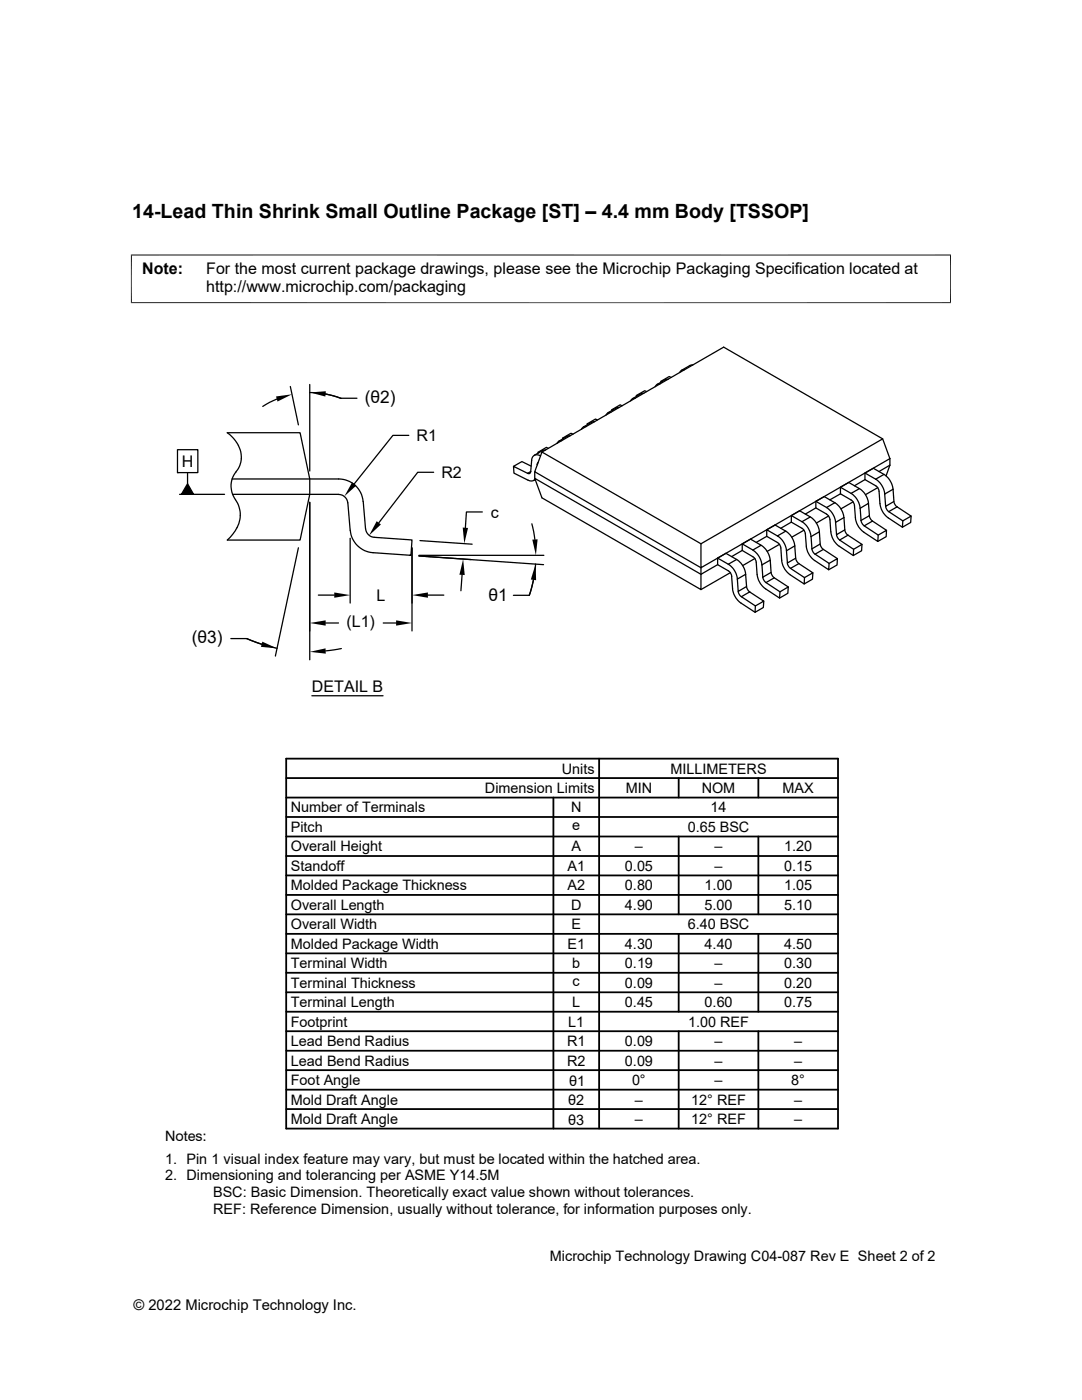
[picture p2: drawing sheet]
<svg xmlns="http://www.w3.org/2000/svg" width="216mm" height="279mm" viewBox="0 0 216 279" stroke-linecap="round" stroke-linejoin="round" font-family="sans-serif">
<g fill="none" stroke="#000" stroke-width=".25">
<path d="M55.2 79.7l-2.8 1.4M57.9 77.1l1.6 7.7M61.8 78.3a17.5 17.5 0 0 1 6.3 1.2l-3.1-.9M61.8 76.7v17.3M68.1 79.5h3.1M126.8 79.5l-.6 .1-.4 .4M127.1 79l-.1-.1v.2M128.5 78.5l-.6 .1-1.7 1M129 78.1l-.3-.1-1.7 .9M131.7 76.6l-.6 .1-.4 .5M132.1 76.2l-.2-.1v.2M132.8 75.8l-1.7 .9"/>
<path d="M133.3 75.7l-.5 .1M133.9 75.3l-.4-.2-1.6 1M136.6 73.8l-.6 .1-.4 .4M138.3 72.8l-.6 .1-1.7 1M35.4 89.7h4.1v4.6h-4.1zM35.4 94.3h.1M35.8 98.7h9M37.4 96.5l1.2 2.2h-2.4zM37.4 94.3v2.2M46.3 95.6h21.3a4.9 4.9 0 0 1 4.9 4.5M46.4 98.7h21.2a1.85 1.85 0 0 1 1.8 1.7M47.6 88.9a4.6 4.6 0 0 1-.5 5.2"/>
<path d="M47.6 88.9l-1-1.4-1.2-1.1h14.5l1.9 9.2v3.1l-1.9 9.1h-14.5a6.2 6.2 0 0 0 2.3-6.6l-.3-.8a5 5 0 0 1-.5-6l.2-.3M81.6 86.9h-3.2l-7.7 9.7M86.5 94.3h-3.1l-7.8 10.1M105.9 94.1l-.6 .4-2.8-1.4 .1 1.3 2.7 1.4a1.09 1.09 0 0 0 1.5-.1M105.9 94.1a.41 .41 0 0 1-.2 .4 .41 .41 0 0 1-.4 0M106 93l-1.9-.9-1.6 1M106.7 94.1v1.4l33.2 19.1 3.3-1.9M106.7 95.5l1.4 3.9 31.8 18.3v-4.4l-33.2-19.2 1.4-3.9 31.8 18.3M106.8 95.7l-.3 .2M107.2 92.6v.2M107.3 92.6h-.1M107.4 92.3l-.2 .3"/>
<path d="M107.5 90.3h-.1v.1M107.9 91a1.08 1.08 0 0 0-1.2-.2 1.08 1.08 0 0 0-.6 1.1l-.2 2.2M108.1 90.2l36.3-20.9 31.7 18.3 1.5 3.9M108.9 89.8l-.6 .1-1.7 1M109.4 89.5l-.4-.2-1.6 1M112.1 87.9l-.6 .2-.4 .4M112.5 87.5l-.2-.1v.2M113.7 87l-.5 .1-1.7 1M114.3 86.7l-.4-.2-1.6 .9M117 85.1l-.6 .1-.4 .5M117.3 84.7l-.1-.1v.2M118.7 84.2l-.6 .1-1.7 .9"/>
<path d="M119.2 83.8l-.4-.2-1.6 1M121.9 82.3l-.6 .1-.4 .4M122.3 81.9l-.2-.1v.1M123.5 81.3l-.5 .1-1.7 1M124.1 81l-.4-.2-1.6 1M167.7 97.2l2.1 1.3 1.7-1-2.1-1.2-1.7 .9v1.4M167.7 98.6l2.1 1.2a1.44 1.44 0 0 1 .7 1.1l.2 2.4a4 4 0 0 0 1.7 2.9l2.8 1.9v-1.3l-2.8-1.9 1.7-.9 2.8 1.8M167.7 98.6l-2.1 1.2M169.8 98.5a3.9 3.9 0 0 1 1.8 2.9M171.5 97.5a3.9 3.9 0 0 1 1.8 3M172.6 94.4v1.3l2.1 1.2a1.44 1.44 0 0 1 .7 1.1l.2 2.5a4 4 0 0 0 1.7 2.9l2.8 1.8M172.6 95.7l-2.1 1.2"/>
<path d="M174.7 95.6a3.9 3.9 0 0 1 1.8 3M175.1 97.3l-2.4 1.4M176.1 87.6l-36.2 20.9v4.8l37.7-21.8M176.4 94.7a3.9 3.9 0 0 1 1.8 2.9M176.4 94.7l-1.7 .9M176.4 94.7l-2.1-1.2-1.7 .9 2.1 1.2M177.6 91.5v1.3M177.6 92.8l-.8 2.2M177.6 92.8l-2.2 1.3M178.2 97.6l.2 2.5-1.7 .9-.2-2.4M178.2 97.6l-1.7 1M59.5 109.3l-4.6 21.6"/>
<path d="M61.8 100.2v31.5M63.5 118.8h3.2M69.4 100.3l.5 5.5a4.9 4.9 0 0 0 4.5 4.5l7.6 .5 .2-3-7.5-.6a1.87 1.87 0 0 1-1.7-1.6M69.9 107.4v13M72.5 100.1l.4 5.5M81.7 110.8h.3M82.2 109.3v16.6M83.6 110.8h24.9M83.8 107.9l10.4 .7M85.4 118.8h3.2M92.2 114.7l-.2 3.2M94 111.7l-10.4-.7 24.9 1.7"/>
<path d="M96.2 102.2h-3.1l-.2 3.1M102.4 118.8h3.2M106.1 104.5l.6 3.2M106.9 112.6a24.6 24.6 0 0 1-1.3 6.2l.8-3.1M143.2 111.4v1.3l2.1 1.2a1.44 1.44 0 0 1 .7 1.1M145.3 112.6a3.9 3.9 0 0 1 1.8 3M145.7 114.3l-5.8 3.4M146 115l.2 2.5a4 4 0 0 0 1.6 2.9l2.9 1.8M147 111.7l-2.2-1.3-1.6 1 2.1 1.2M147 111.7a3.9 3.9 0 0 1 1.8 2.9M147 111.7l-1.7 .9M147.3 118l.3 .8 .3 .3"/>
<path d="M148.1 108.5l2.1 1.3 1.7-1-2.1-1.2-1.7 .9v1.4M148.1 109.9l2.1 1.2a1.44 1.44 0 0 1 .7 1.1l.2 2.4M148.1 109.9l-2.1 1.2M148.8 114.6l.2 2.5-1.7 .9-.2-2.4M148.8 114.6l-1.7 1M149 117.1l.3 .7 .3 .3M149.6 118.1l2.8 1.9-1.7 .9-2.8-1.8M149.6 118.1l-1.7 1M150.2 109.8a3.9 3.9 0 0 1 1.8 3M150.6 111.5l-2.4 1.4M151.1 114.6a4 4 0 0 0 1.7 2.9l2.8 1.9v-1.3l-2.8-1.8 1.7-1 2.8 1.8M151.9 108.8a3.9 3.9 0 0 1 1.8 3"/>
<path d="M152 112.7l1.7-.9 .2 2.4-1.7 1zM152.2 115.2l.3 .7 .3 .3M152.4 120l-.1 1.2-1.6 1v-1.3M153 105.7v1.3l2.1 1.3a1.44 1.44 0 0 1 .7 1.1l.2 2.4M153 107l-2.1 1.2M153.9 114.2l.3 .8 .3 .3M155.1 107a3.9 3.9 0 0 1 1.8 2.9M155.5 108.6l-2.4 1.4M155.6 118.1l1.7-1-.1 1.3-1.6 1M156 111.8a4 4 0 0 0 1.6 2.9l2.9 1.8M156.8 106a3.9 3.9 0 0 1 1.8 3M156.8 106l-1.7 1"/>
<path d="M156.8 106l-2.1-1.2-1.7 .9 2.1 1.3M157.1 112.4l.3 .7 .3 .3M157.7 113.4l1.7-.9 2.8 1.8-1.7 1zM157.9 102.9l2.1 1.2 1.7-.9-2.1-1.3-1.7 1v1.3M157.9 104.2l2.1 1.2a1.44 1.44 0 0 1 .7 1.1l.2 2.5a4 4 0 0 0 1.7 2.9l2.8 1.8v-1.3l-2.8-1.8M157.9 104.2l-2.1 1.2M158.6 108.9l.2 2.5-1.7 1-.2-2.5M158.6 108.9l-1.7 1M158.8 111.4l.3 .7 .3 .4M160 104.1a3.9 3.9 0 0 1 1.8 3M160.4 105.8l-2.4 1.4M161.7 103.2a3.9 3.9 0 0 1 1.8 2.9"/>
<path d="M161.8 107.1l1.7-1 .2 2.5-1.7 .9M161.8 107.1l.2 2.4M162 109.5l.3 .8 .3 .3M162.2 114.3l-.1 1.3-1.6 .9v-1.2M162.6 110.6l1.7-1 2.8 1.9M162.8 100.1l1.7-1 2.1 1.2-1.7 1zM162.8 100.1v1.3l2.1 1.2a1.44 1.44 0 0 1 .7 1.1l.2 2.5M162.8 101.4l-2.1 1.2M163.7 108.6l.3 .7 .3 .3M164.9 101.3a3.9 3.9 0 0 1 1.8 3M165.3 103l-2.4 1.4M165.4 112.4l1.7-.9-.1 1.3-1.6 .9"/>
<path d="M165.8 106.2a4 4 0 0 0 1.7 2.8l2.8 1.9M166.6 100.3a3.9 3.9 0 0 1 1.8 3M166.7 104.2l1.7-.9 .2 2.4-1.7 1zM166.9 106.7l.3 .7 .4 .4M167.5 107.8l1.7-1 2.8 1.8-1.7 1zM168.6 105.7l.3 .8 .3 .3M170.2 100.2l-2.4 1.4M171.6 101.4l1.7-.9 .2 2.4-1.7 1zM171.8 103.9l.3 .7 .3 .3M172 108.6l-.1 1.3-1.6 1v-1.3M173.5 102.9l.3 .8 .3 .3M175.2 106.8l1.7-1-.1 1.3-1.6 1"/>
<path d="M176.7 101l.3 .8 .4 .3M178.4 100.1l.3 .7 .3 .4M179 101.2l2.8 1.8-1.7 .9-2.8-1.8M179 101.2l-1.7 .9M181.8 103l-.1 1.3-1.6 .9v-1.3M46.1 127.4h3.1M49.2 127.4l3 1.2 3.1 .8M49.2 127.4l3 1.2M62.2 138.9h14.2M65 124.3h2.5M68.1 129.4l-3.1 .5M76.5 124.3h2.5"/>
</g>
<path d="M26.1 50.9h163.7M26.2 50.8v9.7M189.7 50.8v9.7M26.1 60.4h163.7" fill="none" stroke="#000" stroke-width=".2"/>
<g fill="#000">
<path d="M55.1 79.1l3.2-.4-2.9 1.4zM61.8 78.3l3.2-.2-.1 1zM37.4 96.5l1.2 2.2h-2.4zM70.3 96.2l.8 .7-2.4 2.2zM66.7 118.2l3.2 .6-3.2 .5zM75.2 104l.8 .7-2.4 2.2zM82.2 118.8l3.2-.6v1.1zM92.4 111.6l.3 3.2-1-.1zM92.3 105.3l1.1 .1-.8 3.1zM106.9 112.6l.1 3.2-1.1-.1zM106.2 107.7l1.1-.1-.4 3.2zM52.3 128.1l3 1.3-3.2-.3z"/>
<path d="M61.8 124.3l3.2-.5v1.1zM61.8 130.1l3.2-.7v1.1zM79 123.8l3.2 .5-3.2 .6z"/>
</g>
<g fill="none" stroke="#000" stroke-width=".36">
<path d="M57.1 159.2h110.1M57.1 155.3h110.1M57.1 151.4h110.1v73.8h-110.1zM110.4 159.2v66M119.5 151.4v73.8M135.4 155.3v3.9M151.3 155.3v3.9M57.1 170.8h110.1M57.1 166.9h110.1M57.1 163h110.1M57.1 178.6h110.1M57.1 174.7h110.1"/>
<path d="M135.4 166.9v15.6M151.3 166.9v15.6M57.1 194.1h110.1M57.1 186.4h110.1M57.1 182.5h110.1M57.1 190.3h110.1M57.1 198h110.1M135.4 186.4v15.5M151.3 186.4v15.5M57.1 201.9h110.1M57.1 213.6h110.1M57.1 205.8h110.1"/>
<path d="M57.1 217.5h110.1M57.1 209.7h110.1M135.4 205.8v19.4M151.3 205.8v19.4M57.1 221.3h110.1"/>
</g>
<text font-size="3.9" x="26.4" y="43.5">14-Lead Thin Shrink Small Outline Package [ST] – 4.4 mm Body [TSSOP]</text>
<g font-size="3.5">
<text x="72.8" y="80.4">(θ2)</text>
<text x="97.5" y="120">θ1</text>
<text x="38.2" y="128.3">(θ3)</text>
</g>
<g font-size="3.2">
<text x="28.4" y="54.7">Note:</text>
<text x="41.1" y="58.3">http://www.microchip.com/packaging</text>
<text x="41.1" y="54.7">For the most current package drawings, please see the Microchip Packaging Specification located at</text>
<text x="83.1" y="88">R1</text>
<text x="36.3" y="93.2">H</text>
<text x="88.1" y="95.4">R2</text>
<text x="97.9" y="103.3">c</text>
<text x="75.1" y="119.9">L</text>
<text x="69.1" y="125.1">(L1)</text>
<text x="62.2" y="138.2">DETAIL B</text>
</g>
<g font-size="2.9">
<text x="112.1" y="154.4">Units</text>
<text x="133.8" y="154.4">MILLIMETERS</text>
<text x="96.8" y="158.3">Dimension Limits</text>
<text x="124.9" y="158.3">MIN</text>
<text x="140" y="158.3">NOM</text>
<text x="156.1" y="158.3">MAX</text>
<text x="58" y="162.1">Number of Terminals</text>
<text x="58" y="166">Pitch</text>
<text x="113.9" y="162.1">N</text>
<text x="114.2" y="165.7">e</text>
<text x="137.2" y="166">0.65 BSC</text>
<text x="141.8" y="162.1">14</text>
<text x="58" y="169.9">Overall Height</text>
<text x="58" y="173.8">Standoff</text>
<text x="113.2" y="173.8">A1</text>
<text x="114" y="169.9">A</text>
<text x="124.7" y="173.8">0.05</text>
<text x="126.7" y="169.9">–</text>
<text x="142.6" y="169.9">–</text>
<text x="142.6" y="173.8">–</text>
<text x="156.5" y="169.9">1.20</text>
<text x="156.5" y="173.8">0.15</text>
<text x="58" y="177.7">Molded Package Thickness</text>
<text x="113.2" y="177.7">A2</text>
<text x="124.7" y="177.7">0.80</text>
<text x="140.6" y="177.7">1.00</text>
<text x="156.5" y="177.7">1.05</text>
<text x="58" y="181.6">Overall Length</text>
<text x="58" y="185.5">Overall Width</text>
<text x="113.9" y="181.6">D</text>
<text x="114" y="185.5">E</text>
<text x="124.7" y="181.6">4.90</text>
<text x="137.2" y="185.5">6.40 BSC</text>
<text x="140.6" y="181.6">5.00</text>
<text x="156.5" y="181.6">5.10</text>
<text x="58" y="189.3">Molded Package Width</text>
<text x="113.2" y="189.4">E1</text>
<text x="124.7" y="189.3">4.30</text>
<text x="140.6" y="189.3">4.40</text>
<text x="156.5" y="189.3">4.50</text>
<text x="58" y="193.2">Terminal Width</text>
<text x="58" y="197.1">Terminal Thickness</text>
<text x="114.2" y="193.2">b</text>
<text x="114.3" y="196.8">c</text>
<text x="124.7" y="193.2">0.19</text>
<text x="124.7" y="197.1">0.09</text>
<text x="142.6" y="197.1">–</text>
<text x="142.6" y="193.2">–</text>
<text x="156.5" y="197.1">0.20</text>
<text x="156.5" y="193.2">0.30</text>
<text x="58" y="201">Terminal Length</text>
<text x="114.2" y="201">L</text>
<text x="124.7" y="201">0.45</text>
<text x="140.6" y="201">0.60</text>
<text x="156.5" y="201">0.75</text>
<text x="58" y="204.9">Footprint</text>
<text x="58" y="208.8">Lead Bend Radius</text>
<text x="113.2" y="208.8">R1</text>
<text x="113.4" y="204.9">L1</text>
<text x="124.7" y="208.8">0.09</text>
<text x="137.3" y="204.9">1.00 REF</text>
<text x="142.6" y="208.8">–</text>
<text x="158.5" y="208.8">–</text>
<text x="58" y="212.7">Lead Bend Radius</text>
<text x="113.2" y="212.7">R2</text>
<text x="124.7" y="212.7">0.09</text>
<text x="142.6" y="212.7">–</text>
<text x="158.5" y="212.7">–</text>
<text x="58" y="220.4">Mold Draft Angle</text>
<text x="58" y="216.6">Foot Angle</text>
<text x="113.4" y="220.6">θ2</text>
<text x="113.6" y="216.7">θ1</text>
<text x="126.1" y="216.6">0°</text>
<text x="126.7" y="220.4">–</text>
<text x="137.9" y="220.4">12° REF</text>
<text x="142.6" y="216.6">–</text>
<text x="157.9" y="216.6">8°</text>
<text x="158.5" y="220.4">–</text>
<text x="32.9" y="227.7">Notes:</text>
<text x="58" y="224.3">Mold Draft Angle</text>
<text x="113.4" y="224.5">θ3</text>
<text x="126.7" y="224.3">–</text>
<text x="137.9" y="224.3">12° REF</text>
<text x="158.5" y="224.3">–</text>
<text x="32.9" y="232.3">1. Pin 1 visual index feature may vary, but must be located within the hatched area.</text>
<text x="32.9" y="235.6">2. Dimensioning and tolerancing per ASME Y14.5M</text>
<text x="42.5" y="238.9">BSC: Basic Dimension. Theoretically exact value shown without tolerances.</text>
<text x="42.5" y="242.2">REF: Reference Dimension, usually without tolerance, for information purposes only.</text>
<text x="109.7" y="251.7">Microchip Technology Drawing C04-087 Rev E Sheet 2 of 2</text>
<text x="26.6" y="261.3">© 2022 Microchip Technology Inc.</text>
</g>
</svg>
